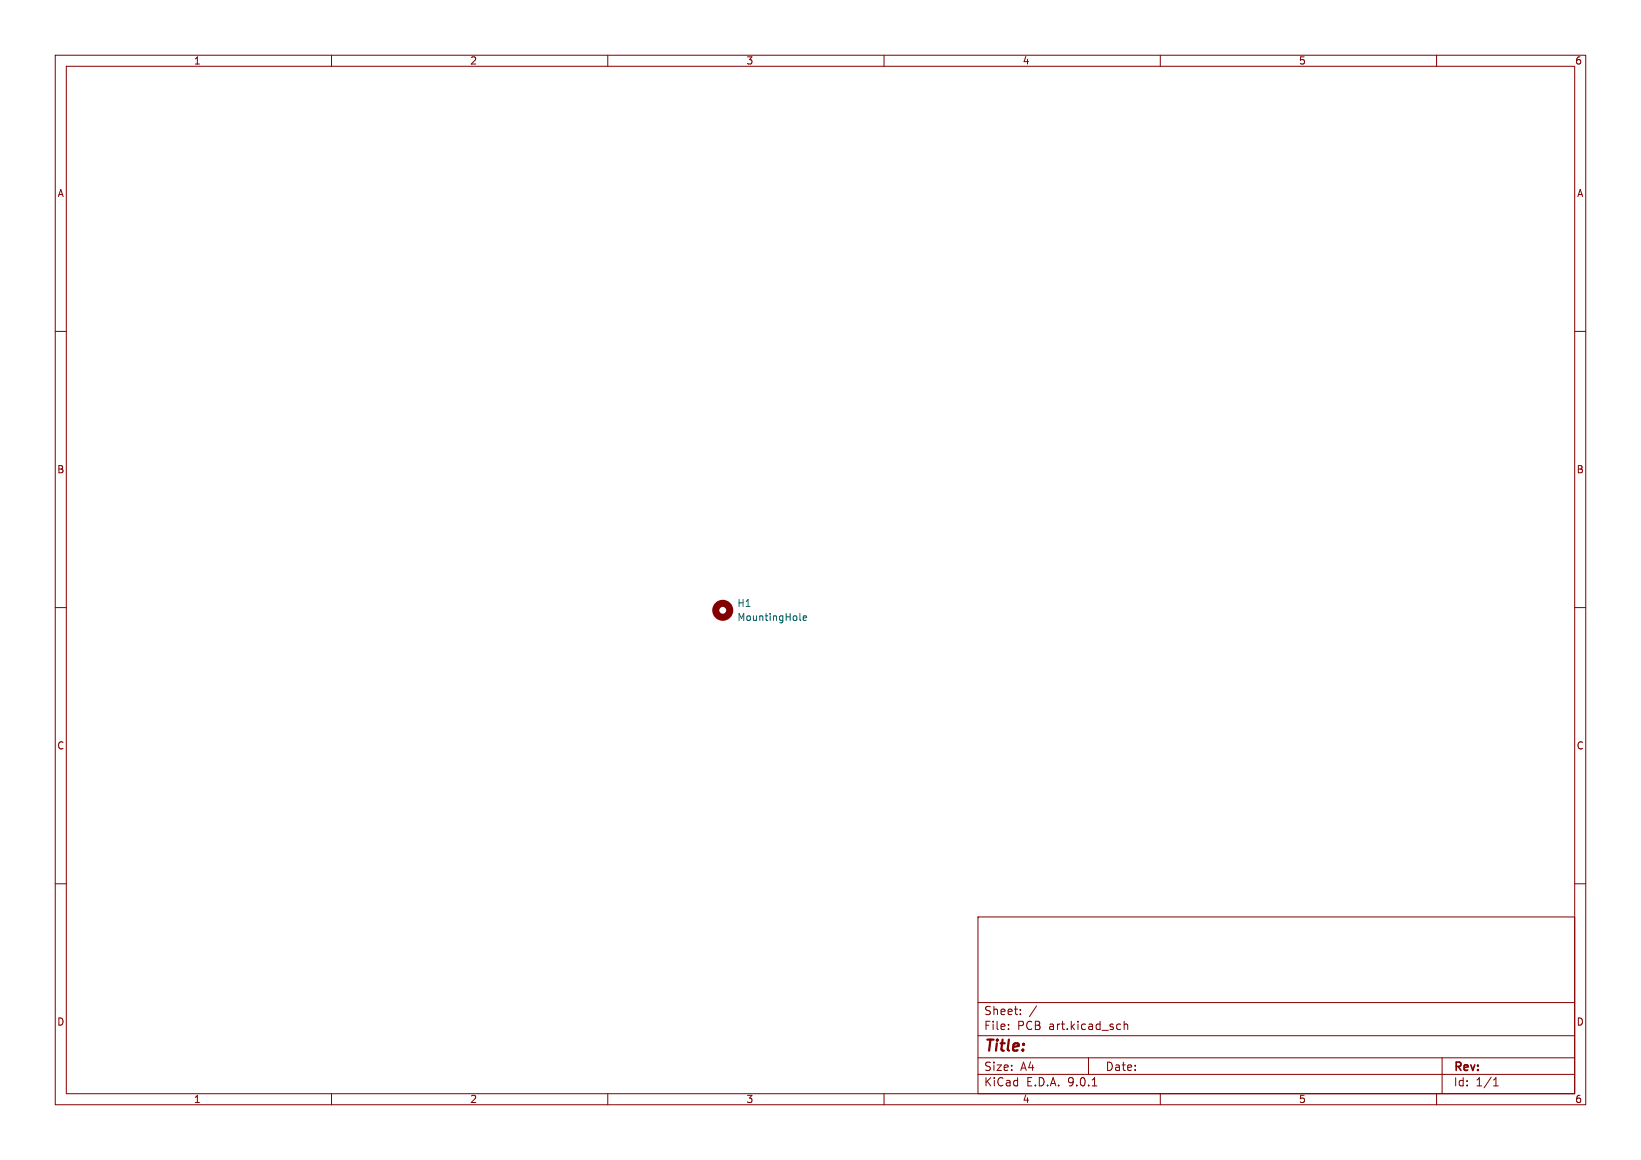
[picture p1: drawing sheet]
<svg xmlns="http://www.w3.org/2000/svg" width="297mm" height="210mm" viewBox="0 0 297 210" stroke-linecap="round" stroke-linejoin="round" font-family="sans-serif">
<g fill="none" stroke="#840000" stroke-width=".18">
<path d="M10 10h277v190h-277zM12 12h273v186h-273zM60 10v2M110 10v2M160 10v2M210 10v2M260 10v2M10 60h2M285 60h2M10 110h2M285 110h2M10 160h2"/>
<path d="M177 166h108v32h-108zM285 160h2M60 198v2M110 198v2M160 198v2M177 194.5h108M177 191.5h108M177 187.5h108M177 181.5h108M182.5 186.3v.1M182.5 185.5v.1M184.7 183.6v.1"/>
<path d="M184.7 182.8v.1M187.6 182.1l-1.3 2M197 191.5v3M197.7 196.6h.8M202.7 185.4l.1 .1M202.8 186.3l-.1 .1M203.5 184.9v1.5M203.5 185.5l.2-.1 .3 .1 .1 .9M210 198v2M260 198v2M261 191.5v6.5M270.3 196.6h.9"/>
<path d="M270.3 195.5l.4-.4v1.5"/>
</g>
<circle cx="130.8" cy="110.5" r="1.27" fill="none" stroke="#840000" stroke-width="1.3"/>
<path d="M144.8 112.2l.2 .1M145.4 111.9l.6-.1-.1-.2-.3-.1-.2 .2v.6h.5" fill="none" stroke="#006464" stroke-width=".18"/>
<text font-size="2.8" fill="#840000" x="178" y="190.9">Title:</text>
<g font-size="2.1" fill="#840000">
<text x="178" y="184">Sheet:</text>
<text x="178" y="186.7">File:</text>
<text x="184.1" y="186.7">PCB</text>
<text x="189.9" y="186.7">art.kicad_sch</text>
<text x="178" y="196.9">KiCad</text>
<text x="178" y="194.1">Size:</text>
<text x="184.7" y="194.1">A4</text>
<text x="185.7" y="196.9">E.D.A.</text>
<text x="193.3" y="196.9">9.0.1</text>
<text x="200" y="194.1">Date:</text>
<text x="263" y="194.3">Rev:</text>
<text x="263" y="196.9">Id:</text>
<text x="267.1" y="196.9">1/1</text>
</g>
<g font-size="1.8" fill="#840000">
<text x="35" y="11.9">1</text>
<text x="85" y="11.9">2</text>
<text x="135" y="11.9">3</text>
<text x="185" y="11.9">4</text>
<text x="235" y="11.9">5</text>
<text x="285" y="11.9">6</text>
<text x="10.3" y="35.9">A</text>
<text x="285.3" y="35.9">A</text>
<text x="10.3" y="85.9">B</text>
<text x="285.3" y="85.9">B</text>
<text x="10.3" y="135.9">C</text>
<text x="285.3" y="135.9">C</text>
<text x="10.3" y="185.9">D</text>
<text x="285.3" y="185.9">D</text>
<text x="35" y="199.9">1</text>
<text x="85" y="199.9">2</text>
<text x="135" y="199.9">3</text>
<text x="185" y="199.9">4</text>
<text x="235" y="199.9">5</text>
<text x="285" y="199.9">6</text>
</g>
<g font-size="1.8" fill="#006464">
<text x="133.4" y="110.1">H1</text>
<text x="133.4" y="112.6">MountingHole</text>
</g>
</svg>
